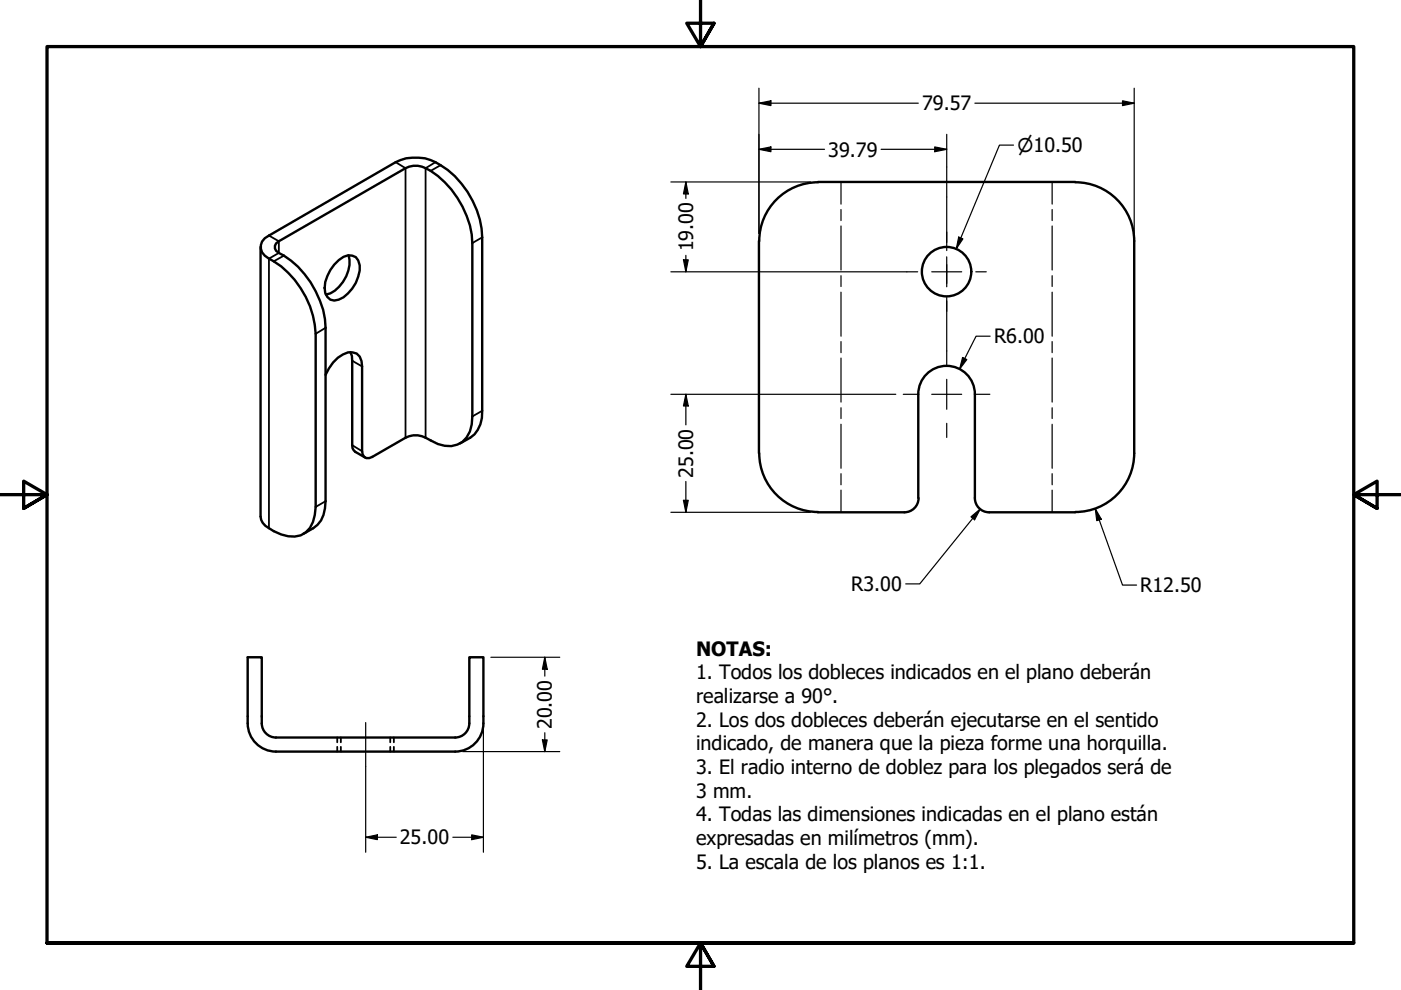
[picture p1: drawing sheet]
<svg xmlns="http://www.w3.org/2000/svg" width="297mm" height="210mm" viewBox="0 0 297 210" stroke-linecap="round" stroke-linejoin="round" font-family="sans-serif">
<!-- layer: Visible (ANSI) -->
<g fill="none" stroke="#000" stroke-width=".51">
<path d="M173.4 38.6h54.6M173.5 38.6a12.5 12.5 0 0 0-12.5 12.5M228 38.6a12.5 12.5 0 0 1 12.5 12.5v45a12.5 12.5 0 0 1-12.5 12.5M55.2 52.4v57.1a2.96 2.96 0 0 0 1.8 2.5 8.3 8.3 0 0 0 6.8 1.5 5.1 5.1 0 0 0 2.9-4.3l.2-1.7v-36.7a19.5 19.5 0 0 0-9.9-16 2.59 2.59 0 0 1-1.7-2.4 2.59 2.59 0 0 1 1.7-2.5l26.9-15.5a9.6 9.6 0 0 1 9.5 .6 19.2 19.2 0 0 1 8.8 15.3v36.8a6.6 6.6 0 0 1-4.7 6.9M71.8 55.2a2.84 2.84 0 0 1 3.6-.7 3.8 3.8 0 0 1 .5 4.1 7.9 7.9 0 0 1-4.1 4.9 2.01 2.01 0 0 1-2.8-1.4 7.9 7.9 0 0 1 2.8-6.9zM73.9 54.1a7.5 7.5 0 0 1-3.9 8.1l-.9 .3M160.9 51.1v45M69 79.5a8.1 8.1 0 0 1 4.8-4.8 2.23 2.23 0 0 1 2.8 1.9l.2 1.1v18a1.32 1.32 0 0 0 .6 1.3 1.32 1.32 0 0 0 1.5-.1l7.1-4.1a5 5 0 0 1 5.3 .6 6.1 6.1 0 0 0 6.7 .3 6.5 6.5 0 0 0 2.1-5.4v-36.8a19.5 19.5 0 0 0-9.9-15.8 4.5 4.5 0 0 0-4.2 0l-26.9 15.5a1.32 1.32 0 0 0-.8 1.2 1.32 1.32 0 0 0 .8 1.2 19.3 19.3 0 0 1 9.9 15.9v36.8a6.5 6.5 0 0 1-2.6 5.7l-2.1 1.2M74.3 74.6l.3 .9 .1 1v18.5l.6 .8 2.1 1.2M161 96.1a12.5 12.5 0 0 0 12.4 12.5M194.7 105.6v-22a6 6 0 0 1 6-6 6 6 0 0 1 6 6v22a3 3 0 0 0 3 3M194.8 105.6a3 3 0 0 1-3.1 3h-18.3"/>
<path d="M209.7 108.6h18.3M52.5 153.4a6 6 0 0 0 6 6M52.5 153.4v-14h3v14M55.5 153.4a3 3 0 0 0 3 3M58.5 159.4h38M58.5 156.4h38M99.5 153.4v-14h3v14M99.5 153.4a3 3 0 0 1-3 3M102.5 153.4a6 6 0 0 1-6 6"/>
<circle cx="200.7" cy="57.6" r="5.2"/>
</g>
<!-- layer: Visible Narrow (ANSI) -->
<path d="M83.9 34.4l2.1 1.3v57.1M92.3 34.4l-2.1 1.3v57.1M93.4 35l-2.1 1.2M57 49.9l2.1 1.3v2.4l-2.1 1.2v57.2M60.2 54.2l-2.2 1.2M102.2 50.3l-2.1 1.2M69 69.5l-2.1 1.3M74.7 76.5l2.1 1.2M74.7 94.4l2.1 1.3M102.2 87.1l-2.1 1.2M69 106.3l-2.1 1.2" fill="none" stroke="#000" stroke-width=".38"/>
<!-- layer: Bend Centerline (ANSI) -->
<g fill="none" stroke="#000" stroke-width=".25">
<path d="M178.3 38.6v4.7M223.1 38.6v4.7M178.3 44.4v2.4M178.3 47.9v9.3M178.3 58.5v2.2M223.1 44.4v2.4M223.1 47.9v9.3M223.1 58.5v2.2M178.3 61.9v9.4M178.3 72.4v2.4M178.3 75.9v9.4M223.1 61.9v9.4"/>
<path d="M223.1 72.4v2.4M223.1 75.9v9.4M178.3 86.5v2.2M178.3 90v9.3M223.1 86.5v2.2M223.1 90v9.3M178.3 100.4v2.4M178.3 103.9v4.7M223.1 100.4v2.4M223.1 103.9v4.7"/>
</g>
<!-- layer: Hidden (ANSI) -->
<path d="M71.5 156.4v1M71.5 158.3v1.1M72.3 156.4v1M72.3 158.3v1.1M82.7 156.4v1M82.7 158.3v1.1M83.5 156.4v1M83.5 158.3v1.1" fill="none" stroke="#000" stroke-width=".38"/>
<!-- layer: Border (ANSI) -->
<path d="M148.5 -.1v10l-2.9-5h5.8l-2.9 5 2.9-5M0 104.9h10l-5-2.9v5.8l5-2.9-5 2.9M297 104.9h-10l5-2.9v5.8l-5-2.9 5 2.9M10 199.9v-190h277v190h-277h277M151.4 204.9l-2.9-5 2.9 5h-5.8l2.9-5v10" fill="none" stroke="#000" stroke-width=".7"/>
<!-- layer: Center Mark (ANSI) -->
<path d="M192.3 57.6h2.3M197.5 57.6h6.4M200.7 49.2v2.2M200.7 54.5v6.3M206.9 57.6h2.2M200.7 63.8v2.2M191.5 83.6h3.1M197.5 83.6h6.4M206.9 83.6h3" fill="none" stroke="#000" stroke-width=".25"/>
<!-- layer: Centerline (ANSI) -->
<path d="M200.7 35.4v17.7M200.7 56.1v4M200.7 63.1v14.3M200.7 80.4v6.4M200.7 89.8v2.9M77.5 153.2v9.3" fill="none" stroke="#000" stroke-width=".25"/>
<!-- layer: Dimension (ANSI) -->
<g fill="none" stroke="#000" stroke-width=".25">
<path d="M160.9 18.7v30.8M240.5 18.7v30.8M142.2 38.6h29.6M145.4 38.6l.5 2.5h-1zM145.4 38.6v3.5M160.9 21.9l2.5-.5v1zM160.9 31.7l2.5-.5v1zM160.9 21.9h33.8M160.9 31.7h13.9M186.8 31.7h13.9M198.2 31.2l2.5 .5-2.5 .5zM200.7 28.5v6.9"/>
<path d="M206.7 21.9h33.8M214.9 30.8h-3l-9.1 21.9M238 21.4l2.5 .5-2.5 .5zM142.2 57.6h50.1M144.9 55.1h1l-.5 2.5zM145.4 54.1v3.5M203.3 50.3l.9 .3-1.4 2.1zM204.1 75.8l.9 .4-1.5 2.1zM209.9 71.3h-3l-3.4 7M142.2 83.6h47.7M145.4 83.6l.5 2.5h-1zM145.4 83.6v6.5"/>
<path d="M142.2 108.6h29.6M144.9 106.1h1l-.5 2.5zM145.4 102.1v6.5M205.9 109.6l1.9-1.7-1.2 2.3zM207.8 107.9l-12.8 15.9h-3M232.2 107.9l1.3 2.2-1 .3zM232.2 107.9l5.8 16.2h3M104.1 139.4h14.6M115.5 139.4l.5 2.5h-1zM115.5 139.4v4M98.1 159.4h20.6M102.5 153.5v27.2"/>
<path d="M115 156.9h1l-.5 2.5zM115.5 155.4v4M77.5 177.5l2.5-.5v1zM77.5 177.5h6.5M77.5 162.5v18.2M96 177.5h6.5M100 177l2.5 .5-2.5 .5z"/>
</g>
<g fill="#000">
<path d="M160.9 21.9l2.5-.5v1zM160.9 31.7l2.5-.5v1zM198.2 31.2l2.5 .5-2.5 .5zM238 21.4l2.5 .5-2.5 .5zM144.9 55.1h1l-.5 2.5zM145.4 38.6l.5 2.5h-1zM203.3 50.3l.9 .3-1.4 2.1zM204.1 75.8l.9 .4-1.5 2.1zM145.4 83.6l.5 2.5h-1zM144.9 106.1h1l-.5 2.5zM205.9 109.6l1.9-1.7-1.2 2.3zM232.2 107.9l1.3 2.2-1 .3z"/>
<path d="M115 156.9h1l-.5 2.5zM115.5 139.4l.5 2.5h-1zM77.5 177.5l2.5-.5v1zM100 177l2.5 .5-2.5 .5z"/>
</g>
<g font-size="4.2">
<text x="195.5" y="23.4">79.57</text>
<text x="175.6" y="33.2">39.79</text>
<text x="146.9" y="53.3" transform="rotate(-90 146.9 53.3)">19.00</text>
<text x="210.8" y="72.8">R6.00</text>
<text x="146.9" y="101.3" transform="rotate(-90 146.9 101.3)">25.00</text>
<text x="180.5" y="125.3">R3.00</text>
<text x="241.7" y="125.6">R12.50</text>
<text x="147.6" y="139">NOTAS:</text>
<text x="147.6" y="144.1">1. Todos los dobleces indicados en el plano deberán</text>
<text x="147.6" y="149.1">realizarse a 90°.</text>
<text x="117" y="154.6" transform="rotate(-90 117 154.6)">20.00</text>
<text x="147.6" y="154.1">2. Los dos dobleces deberán ejecutarse en el sentido</text>
<text x="147.6" y="159.1">indicado, de manera que la pieza forme una horquilla.</text>
<text x="147.6" y="164.1">3. El radio interno de doblez para los plegados será de</text>
<text x="147.6" y="169.1">3 mm.</text>
<text x="84.8" y="179">25.00</text>
<text x="147.6" y="174.2">4. Todas las dimensiones indicadas en el plano están</text>
<text x="147.6" y="179.2">expresadas en milímetros (mm).</text>
<text x="147.6" y="184.2">5. La escala de los planos es 1:1.</text>
</g>
<text font-size="3.9" x="215.7" y="32.2">⌀10.50</text>
</svg>
